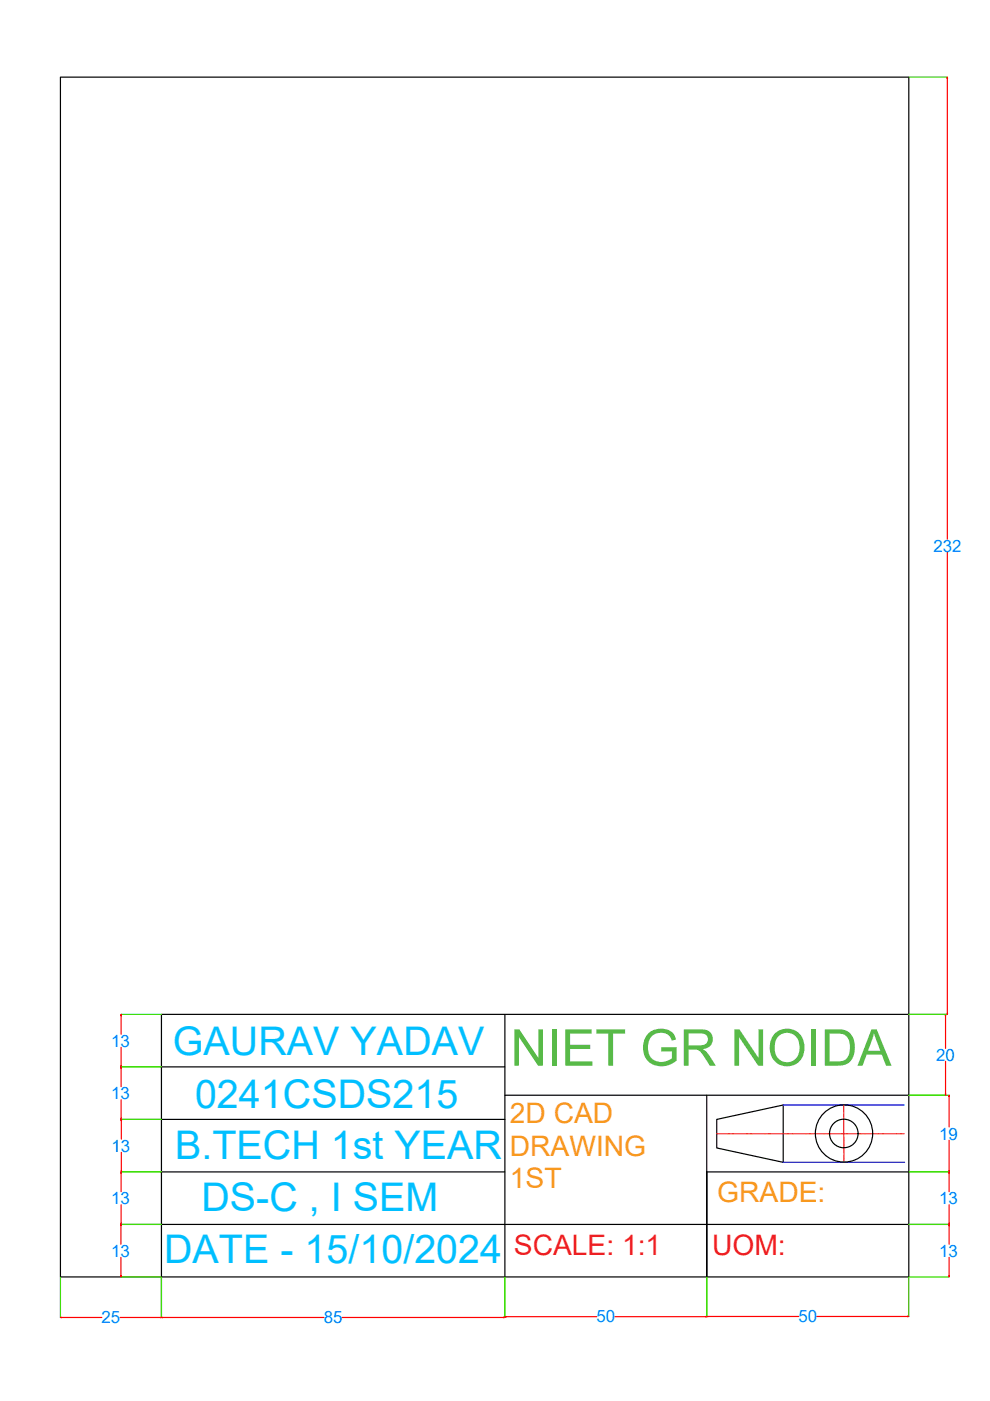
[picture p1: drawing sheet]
<svg xmlns="http://www.w3.org/2000/svg" width="210mm" height="297mm" viewBox="0 0 210 297" stroke-linecap="round" stroke-linejoin="round" font-family="sans-serif">
<!-- layer: 0 -->
<g fill="none" stroke="#000" stroke-width=".25">
<path d="M34.2 215.1h158.5v55.6h-158.5zM107 215.1v55.6M192.7 215.1v-198.7h-179.9v254.3h21.4M34.2 226.2h72.8M34.2 237.3h72.8M107 232.2h85.7M149.8 232.2v38.5v-22.2h42.9M152 237.3l14.1-3v12.1l-14.1-3zM34.2 248.5h72.8M34.2 259.6h158.5"/>
<circle cx="178.9" cy="240.3" r="3"/>
<circle cx="178.9" cy="240.3" r="6.1"/>
</g>
<g fill="none" stroke="#00f" stroke-width=".25">
<path d="M166.1 234.3h.6M166.8 234.3h.1M167 234.3h.6M167.8 234.3h.1M168 234.3h.6M168.7 234.3h.1M168.9 234.3h.7M169.7 234.3h.1M169.9 234.3h.6M170.6 234.3h.2M170.8 234.3h.7M171.6 234.3h.1"/>
<path d="M171.8 234.3h.7M172.6 234.3h.1M172.8 234.3h.6M173.6 234.3h.1M173.8 234.3h.6M174.5 234.3h.1M174.7 234.3h.7M175.5 234.3h.1M175.7 234.3h.6M176.4 234.3h.1M176.6 234.3h.7M177.4 234.3h.1"/>
<path d="M177.6 234.3h.7M178.3 234.3h.2M178.5 234.3h.7M179.3 234.3h.1M179.5 234.3h.7M180.3 234.3h.1M180.5 234.3h.6M181.3 234.3h.1M181.5 234.3h.6M182.2 234.3h.1M182.4 234.3h.7M183.2 234.3h.1"/>
<path d="M183.4 234.3h.6M184.1 234.3h.1M184.3 234.3h.7M185.1 234.3h.1M185.3 234.3h.7M186 234.3h.2M186.3 234.3h.6M187 234.3h.1M187.2 234.3h.7M188 234.3h.1M188.2 234.3h.6M189 234.3h.1"/>
<path d="M189.2 234.3h.6M189.9 234.3h.1M190.1 234.3h.7M190.9 234.3h.1M191.1 234.3h.6M166.1 246.4h.6M166.8 246.4h.1M167 246.4h.7M167.8 246.4h.1M168 246.4h.6M168.8 246.4h.1M169 246.4h.6"/>
<path d="M169.7 246.4h.1M170 246.4h.6M170.7 246.4h.1M170.9 246.4h.6M171.6 246.4h.2M171.9 246.4h.6M172.6 246.4h.1M172.8 246.4h.7M173.6 246.4h.1M173.8 246.4h.6M174.5 246.4h.2M174.7 246.4h.7"/>
<path d="M175.5 246.4h.1M175.7 246.4h.6M176.5 246.4h.1M176.7 246.4h.6M177.4 246.4h.1M177.7 246.4h.6M178.4 246.4h.1M178.6 246.4h.7M179.4 246.4h.1M179.6 246.4h.6M180.3 246.4h.1M180.5 246.4h.7"/>
<path d="M181.3 246.4h.1M181.5 246.4h.6M182.2 246.4h.2M182.4 246.4h.7M183.2 246.4h.1M183.4 246.4h.7M184.2 246.4h.1M184.4 246.4h.6M185.2 246.4h.1M185.4 246.4h.6M186.1 246.4h.1M186.3 246.4h.7"/>
<path d="M187.1 246.4h.1M187.3 246.4h.6M188 246.4h.1M188.2 246.4h.7M189 246.4h.1M189.2 246.4h.7M189.9 246.4h.2M190.1 246.4h.7M190.9 246.4h.1M191.1 246.4h.7"/>
</g>
<g fill="none" stroke="#ed1f24" stroke-width=".25">
<path d="M178.9 234.3v.6M178.9 235v.1M178.9 235.2v.7M178.9 236v.1M178.9 236.2v.6M178.9 237h.1M178.9 237.2v.6M178.9 237.9v.1M178.9 238.1v.7M178.9 238.9v.1M178.9 239.1v.6M178.9 239.8v.1"/>
<path d="M152 240.4h.4M152.5 240.4h.1M152.7 240.4h.7M153.5 240.4h.1M153.7 240.4h.6M154.4 240.4h.1M154.6 240.4h.7M155.4 240.4h.1M155.6 240.4h.6M156.4 240.4h.1M156.6 240.4h.6M157.3 240.4h.1"/>
<path d="M157.6 240.4h.6M158.3 240.4h.1M158.5 240.4h.7M159.2 240.4h.2M159.5 240.4h.6M160.2 240.4h.1M160.4 240.4h.7M161.2 240.4h.1M161.4 240.4h.6M162.1 240.4h.1M162.3 240.4h.7M163.1 240.4h.1"/>
<path d="M163.3 240.4h.6M164.1 240.4h.1M164.3 240.4h.6M165 240.4h.1M165.3 240.4h.6M166 240.4h.1M166.2 240.4h.7M166.9 240.4h.2M167.2 240.4h.6M167.9 240.4h.1M168.1 240.4h.7M168.9 240.4h.1"/>
<path d="M169.1 240.4h.6M169.9 240.4h.1M170.1 240.4h.6M170.8 240.4h.1M171 240.4h.7M171.8 240.4h.1M172 240.4h.6M172.7 240.4h.1M173 240.4h.6M173.7 240.4h.1M173.9 240.4h.7M174.7 240.4h.1"/>
<path d="M174.9 240.4h.6M175.6 240.4h.2M175.8 240.4h.7M176.6 240.4h.1M176.8 240.4h.6M177.6 240.4h.1M177.8 240.4h.6M178.5 240.4h.1M178.7 240.4h.7M178.9 240v.7M178.9 240.8v.1M178.9 241v.7"/>
<path d="M178.9 241.7v.2M178.9 241.9v.7M178.9 242.7v.1M178.9 242.9v.7M178.9 243.7v.1M178.9 243.9v.6M178.9 244.7h.1M178.9 244.9v.6M178.9 245.6v.1M178.9 245.8v.6M179.5 240.4h.1M179.7 240.4h.6"/>
<path d="M180.5 240.4h.1M180.7 240.4h.6M181.4 240.4h.1M181.6 240.4h.7M182.4 240.4h.1M182.6 240.4h.6M183.3 240.4h.2M183.5 240.4h.7M184.3 240.4h.1M184.5 240.4h.7M185.3 240.4h.1M185.5 240.4h.6"/>
<path d="M186.2 240.4h.1M186.5 240.4h.6M187.2 240.4h.1M187.4 240.4h.6M188.2 240.4h.1M188.4 240.4h.6M189.1 240.4h.1M189.3 240.4h.7M190.1 240.4h.1M190.3 240.4h.7M191 240.4h.2M191.2 240.4h.5"/>
</g>
<g fill="none" stroke="#37dd00" stroke-width=".25">
<path d="M192.7 16.4h8.2M25.6 215.1h8.6M192.7 215.1h8.2M25.6 226.2h8.6M25.6 237.3h8.6M192.7 232.2h8.6M25.6 248.5h8.6M25.6 259.6h8.6M192.7 248.5h8.6M192.7 259.6h8.6M12.8 270.8v8.5M25.6 270.7h8.6"/>
<path d="M34.2 270.8v8.5M107 270.8v8.5M149.8 270.8v8.4M192.7 270.8v8.3M192.7 270.7h8.5"/>
</g>
<g fill="none" stroke="#f00" stroke-width=".25">
<path d="M200.9 16.4v.2zM200.9 16.6v97.7M200.9 117.1v97.7M25.7 215.1v.2zM25.7 215.3v4M200.5 215.1v.2zM200.5 215.3v7M200.8 214.8l.1 .3zM25.6 225.9l.1 .3zM25.6 237.1l.1 .2zM25.7 226.2v.3zM25.7 222.1v3.8"/>
<path d="M25.7 226.5v3.9M25.7 233.2v3.9M25.7 237.3l.1 .3zM25.7 237.6v3.9M200.4 232l.1 .2zM200.5 225v7M201.2 232.2l.1 .3zM201.2 232.5v6.4M25.6 259.3l.1 .3zM25.6 259.6l.1 .3zM25.6 259.9v3.9M25.7 248.5v.2z"/>
<path d="M25.7 248.2v.3zM25.7 248.7v4M25.7 255.5v3.8M25.7 244.3v3.9M201.2 248.2v.3zM201.2 259.3v.3zM201.2 248.5l.1 .2zM201.2 259.6l.1 .3zM201.2 241.7v6.5M201.2 248.7v4M201.2 255.5v3.8M201.2 259.9v3.9"/>
<path d="M12.8 279.3h.3zM13.1 279.3h8.5M25.5 279.3h8.5M25.6 270.5v.2zM25.6 266.6v3.9M34 279.3h.2zM34.2 279.3h.3zM34.5 279.3h34.2M72.5 279.3h34.3M106.8 279.3h.2zM107 279.2l.3-.1zM107.3 279.2h19.2"/>
<path d="M130.4 279.2h19.2M149.6 279.1l.2 .1zM149.8 279.1h.3zM150.1 279.1h19.3M173.2 279.1h19.2M192.4 279.1h.3zM201.2 270.5v.2zM201.2 266.6v3.9"/>
</g>
<text font-size="10.8" fill="#58ba48" x="108.2" y="225.9">NIET GR NOIDA</text>
<g font-size="8.4" fill="#00bfff">
<text x="36.6" y="223.7">GAURAV YADAV</text>
<text x="41.3" y="235">0241CSDS215</text>
<text x="37.1" y="245.6">B.TECH 1st YEAR</text>
<text x="42.7" y="256.8">DS-C , I SEM</text>
<text x="34.8" y="267.8">DATE - 15/10/2024</text>
</g>
<g font-size="6" fill="#f8991e">
<text x="108.1" y="238.2">2D CAD</text>
<text x="108.1" y="245.1">DRAWING</text>
<text x="108.1" y="251.9">1ST</text>
<text x="152.1" y="254.8">GRADE:</text>
</g>
<g font-size="6" fill="#ed1f24">
<text x="109" y="266.1">SCALE: 1:1</text>
<text x="151" y="266.1">UOM:</text>
</g>
<g font-size="3.6" fill="#007fff">
<text x="197.9" y="117">232</text>
<text x="23.6" y="221.9">13</text>
<text x="198.5" y="224.9">20</text>
<text x="23.6" y="233.1">13</text>
<text x="23.6" y="244.2">13</text>
<text x="199.1" y="241.6">19</text>
<text x="23.6" y="255.3">13</text>
<text x="199.1" y="255.3">13</text>
<text x="23.6" y="266.5">13</text>
<text x="199.1" y="266.5">13</text>
<text x="21.5" y="280.6">25</text>
<text x="68.7" y="280.6">85</text>
<text x="126.5" y="280.4">50</text>
<text x="169.3" y="280.3">50</text>
</g>
</svg>
